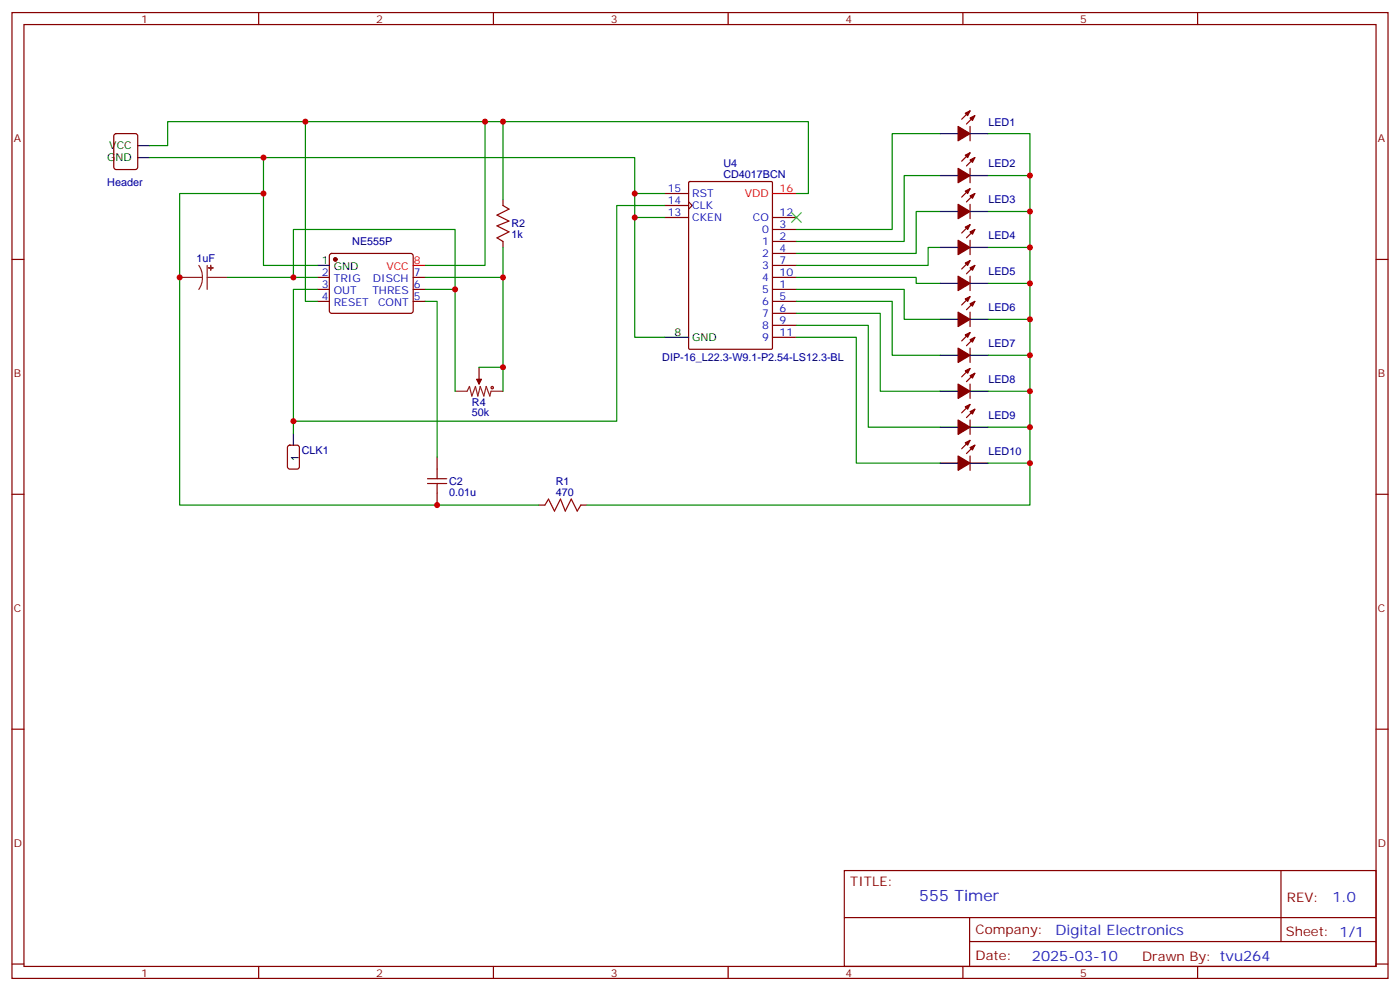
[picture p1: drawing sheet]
<svg xmlns="http://www.w3.org/2000/svg" width="412mm" height="292mm" viewBox="0 0 412 292" stroke-linecap="round" stroke-linejoin="round" font-family="sans-serif">
<g fill="none" stroke="#870000" stroke-width=".35">
<path d="M3.5 3.7h405.4v284.3h-405.4zM7.1 7.2h398.2v277.3h-398.2zM76.2 3.7v3.5M145.3 3.7v3.5M214.5 3.7v3.5M283.6 3.7v3.5M352.8 3.7v3.5M33.7 39.5l.5-.2h5.7l.6 .5 .1 9.4-.5 .7h-5.9l-.6-.4-.1-9.5zM285.8 37.2v4.3M285.8 32.6l-2.5 2.5M287.2 34l-2.5 2.5M148.2 58.7v1.8"/>
<path d="M195.8 57h7M202.8 59.4l1.1 1.1-1.1 1.1M202.9 53.6l.3-.2h24l.3 .2v48.9l-.1 .3h-24.2l-.3-.2zM285.8 49.6v4.2M285.8 55.6l-2.5 2.4M285.8 45l-2.5 2.4M287.2 57l-2.5 2.4M287.2 46.4l-2.5 2.5M3.5 76.4h3.6M97.2 74.8l.5-.2h23.3l.5 .2 .2 .5-.1 16.5-.6 .5-23.6-.1-.4-.7v-16.2zM148.2 71.1v1.7M195.8 64h7"/>
<path d="M195.8 60.5h7M227.5 71.1h7.1M227.5 67.6h7.1M227.5 74.6h7.1M227.5 78.1h7.1M227.5 64h7.1M285.8 60.1v4.3M285.8 70.7v4.3M285.8 76.7l-2.5 2.5M285.8 66.1l-2.5 2.5M287.2 78.1l-2.5 2.5M287.2 67.6l-2.5 2.4"/>
<path d="M405.3 76.4h3.6M93.5 81.7h3.5M93.5 85.2h3.5M93.5 88.7h3.5M121.7 81.7h3.5M121.7 85.2h3.5M121.7 88.7h3.5M227.5 81.7h7.1M227.5 85.2h7.1M227.5 88.7h7.1M227.5 92.3h7.1M227.5 95.8h7.1"/>
<path d="M227.5 99.3h7.1M285.8 81.3v4.2M285.8 91.9v4.2M285.8 97.9l-2.5 2.5M285.8 87.3l-2.5 2.5M287.2 99.3l-2.5 2.5M287.2 88.7l-2.5 2.5M141.1 108.1v3.6M285.8 102.5v4.2M285.8 113.1v4.2M285.8 119.1l-2.5 2.4M285.8 108.5l-2.5 2.4"/>
<path d="M287.2 109.9l-2.5 2.5M128.8 134.6v3.5M285.8 123.6v4.3M285.8 134.2v4.3M285.8 129.6l-2.5 2.5M287.2 131.1l-2.5 2.4M287.2 120.5l-2.5 2.4M3.5 145.5h3.6M128.8 145.2v3.5M158.7 148.7h1.8M171.1 148.7h1.8M405.3 145.5h3.6"/>
<path d="M3.5 214.7h3.6M405.3 214.7h3.6M248.7 256.3h156.6v28.2h-156.6zM377.3 256.3v20.9M248.7 270.1h156.5M285.6 277.2h119.6M285.6 270.1v14.2M3.5 283.8h3.6M76.2 284.5v3.5M145.3 284.5v3.5M214.5 284.5v3.5M283.6 284.5v3.5"/>
<path d="M352.8 284.5v3.5M405.3 283.8h3.6"/>
</g>
<g fill="#870000" stroke="#870000" stroke-width=".35">
<path d="M140.4 111.7h1.4l-.7 1.4z"/>
<path d="M284.3 130.4l1.5-.8-.8 1.5z"/>
<path d="M285.8 131.8l1.4-.7-.7 1.4z"/>
<path d="M282.2 134.2l3.6 2.1-3.6 2.2z"/>
<path d="M284.3 119.8l1.5-.7-.8 1.4z"/>
<path d="M285.8 121.2l1.4-.7-.7 1.4z"/>
<path d="M282.2 123.6l3.6 2.2-3.6 2.1z"/>
<path d="M284.3 109.2l1.5-.7-.8 1.4z"/>
<path d="M285.8 110.6l1.4-.7-.7 1.4z"/>
<path d="M282.2 113.1l3.6 2.1-3.6 2.1z"/>
<path d="M284.3 98.6l1.5-.7-.8 1.4z"/>
<path d="M285.8 100l1.4-.7-.7 1.4z"/>
<path d="M282.2 102.5l3.6 2.1-3.6 2.1z"/>
<path d="M284.3 88l1.5-.7-.8 1.4z"/>
<path d="M285.8 89.4l1.4-.7-.7 1.4z"/>
<path d="M282.2 91.9l3.6 2.1-3.6 2.1z"/>
<path d="M284.3 77.4l1.5-.7-.8 1.4z"/>
<path d="M285.8 78.8l1.4-.7-.7 1.5z"/>
<path d="M282.2 81.3l3.6 2.1-3.6 2.1z"/>
<path d="M284.3 66.9l1.5-.8-.8 1.5z"/>
<path d="M285.8 68.3l1.4-.7-.7 1.4z"/>
<path d="M282.2 70.7l3.6 2.1-3.6 2.2z"/>
<path d="M284.3 56.3l1.5-.7-.8 1.4z"/>
<path d="M285.8 57.7l1.4-.7-.7 1.4z"/>
<path d="M282.2 60.1l3.6 2.2-3.6 2.1z"/>
<path d="M284.3 45.7l1.5-.7-.8 1.4z"/>
<path d="M285.8 47.1l1.4-.7-.7 1.4z"/>
<path d="M282.2 49.6l3.6 2.1-3.6 2.1z"/>
<path d="M284.3 33.3l1.5-.7-.8 1.4z"/>
<path d="M285.8 34.7l1.4-.7-.7 1.5z"/>
<path d="M282.2 37.2l3.6 2.1-3.6 2.2z"/>
<circle cx="98.8" cy="76.4" r=".53"/>
</g>
<g fill="none" stroke="#000" stroke-width=".35">
<path d="M276.9 39.3h5.3M285.8 39.3h5.2M40.6 46.4h3.5M40.6 42.9h3.5M276.9 51.7h5.3M285.8 51.7h5.2M93.5 78.1h3.5M276.9 72.8h5.3M276.9 62.3h5.3M285.8 72.8h5.2M285.8 62.3h5.2M195.8 99.3h7"/>
<path d="M276.9 94h5.3M276.9 83.4h5.3M285.8 94h5.2M285.8 83.4h5.2M276.9 115.2h5.3M276.9 104.6h5.3M285.8 115.2h5.2M285.8 104.6h5.2M86.4 127.5v3.6M276.9 136.3h5.3M276.9 125.8h5.3M285.8 136.3h5.2"/>
<path d="M285.8 125.8h5.2"/>
</g>
<path d="M227.5 57h7.1M121.7 78.1h3.5" fill="none" stroke="#f00" stroke-width=".35"/>
<path d="M58.6 78.1l.8 1.7 .2 1.9M61 78.1v7.1M52.9 81.7h6.7M59.6 81.7l-.2 1.8-.8 1.7M61 81.7h6M134.1 115.2h3.5l.7-1.4 .7 2.8 1.1-2.8 .7 2.8 .7-2.8 1 2.8 .7-2.8 1.1 2.8 .3-1.4h3.6M141.1 111.7v1.4" fill="none" stroke="#8c2424" stroke-width=".35"/>
<g fill="#8c2424" stroke="#8c2424" stroke-width=".35">
<path d="M62.1 78.1v1.5z"/>
<path d="M61.4 78.8l1.4 .1z"/>
</g>
<g fill="none" stroke="#a10000" stroke-width=".35">
<path d="M148.2 60.5l1.7 1.1-3.5 1.7 3.5 1.8-3.5 1.4 3.5 1.8-3.5 1.7 1.8 1.1M128.8 138.1v2.8M125.9 142.3h5.7M125.9 140.9h5.7M128.8 142.3v2.9M160.5 148.7l1.1-1.8 1.7 3.6 1.8-3.6 1.4 3.6 1.8-3.6 1.7 3.6 1.1-1.8"/>
<circle cx="145" cy="114.1" r=".35"/>
</g>
<path d="M84.9 131.3l.5-.2h2.1l.6 .4 .1 5.9-.5 .7h-2.3l-.7-.4v-5.9z" fill="none" stroke="#900" stroke-width=".35"/>
<path d="M233.2 62.6l2.8 2.8M236 62.6l-2.8 2.8" fill="none" stroke="#3c3" stroke-width=".35"/>
<g fill="none" stroke="#008700" stroke-width=".35">
<path d="M90 35.8v52.9h3.5M142.9 35.8v42.3h-17.7M148.2 35.8v22.9M276.9 39.3h-14.1v28.3h-28.2M291 39.3h12.4v97M44.1 42.9h5.3v-7.1h188.7v21.2h-3.5M44.1 46.4h142.9v52.9h8.8M77.6 57h-24.7v91.7h105.8M77.6 46.4v31.7h15.9M187 57h8.8M276.9 51.7h-10.6v19.4h-31.7M291 51.7h12.4"/>
<path d="M148.2 72.8v42.4M187 64h8.8M195.8 60.5h-14.1v63.5h-95.3M276.9 72.8h-3.5v5.3h-38.8M276.9 62.3h-7v12.3h-35.3M291 72.8h12.4M291 62.3h12.4M67 81.7h26.5M86.4 81.7v-14.1h47.7v47.6M93.5 85.2h-7.1v42.3M125.2 88.7h3.6v45.9M125.2 81.7h23"/>
<path d="M125.2 85.2h8.9M234.6 99.3h17.6v37h24.7M234.6 95.8h21.2v30h21.1M234.6 92.3h24.7v22.9h17.6M234.6 88.7h28.2v15.9h14.1M234.6 85.2h31.7v8.8h10.6M234.6 81.7h35.3v1.7h7M291 94h12.4M291 83.4h12.4M141.1 108.1h7.1M291 115.2h12.4M291 104.6h12.4"/>
<path d="M291 136.3h12.4v12.4h-130.5M291 125.8h12.4"/>
</g>
<g fill="#c00">
<circle cx="187" cy="57" r=".88"/>
<circle cx="187" cy="64" r=".88"/>
<circle cx="86.4" cy="124" r=".88"/>
<circle cx="142.9" cy="35.8" r=".88"/>
<circle cx="148.2" cy="35.8" r=".88"/>
<circle cx="148.2" cy="81.7" r=".88"/>
<circle cx="77.6" cy="46.4" r=".88"/>
<circle cx="77.6" cy="57" r=".88"/>
<circle cx="52.9" cy="81.7" r=".88"/>
<circle cx="128.8" cy="148.7" r=".88"/>
<circle cx="86.4" cy="81.7" r=".88"/>
<circle cx="134.1" cy="85.2" r=".88"/>
<circle cx="90" cy="35.8" r=".88"/>
<circle cx="148.2" cy="108.1" r=".88"/>
<circle cx="303.4" cy="136.3" r=".88"/>
<circle cx="303.4" cy="125.8" r=".88"/>
<circle cx="303.4" cy="115.2" r=".88"/>
<circle cx="303.4" cy="104.6" r=".88"/>
<circle cx="303.4" cy="94" r=".88"/>
<circle cx="303.4" cy="83.4" r=".88"/>
<circle cx="303.4" cy="72.8" r=".88"/>
<circle cx="303.4" cy="62.3" r=".88"/>
<circle cx="303.4" cy="51.7" r=".88"/>
</g>
<text font-size="4.6" fill="#00f" x="270.8" y="265.3">555 Timer</text>
<g font-size="4.2" fill="#00f">
<text x="392.5" y="265.6">1.0</text>
<text x="310.9" y="275.1">Digital Electronics</text>
<text x="304" y="282.9">2025-03-10</text>
</g>
<g font-size="3.9" fill="#800">
<text x="250.5" y="260.9">TITLE:</text>
<text x="379.1" y="265.6">REV:</text>
<text x="287.4" y="275.1">Company:</text>
<text x="378.7" y="275.7">Sheet: 1/1</text>
<text x="287.4" y="282.8">Date:</text>
<text x="336.4" y="282.8">Drawn By: tvu264</text>
</g>
<g font-size="3.2" fill="#800">
<text x="41.6" y="6.7">1</text>
<text x="110.8" y="6.7">2</text>
<text x="179.9" y="6.7">3</text>
<text x="249.1" y="6.7">4</text>
<text x="318.2" y="6.7">5</text>
<text x="4.1" y="41.8">A</text>
<text x="405.9" y="41.8">A</text>
<text x="4.1" y="110.9">B</text>
<text x="405.9" y="110.9">B</text>
<text x="4.1" y="180.1">C</text>
<text x="405.9" y="180.1">C</text>
<text x="4.1" y="249.2">D</text>
<text x="405.9" y="249.2">D</text>
<text x="41.6" y="287.5">1</text>
<text x="110.8" y="287.5">2</text>
<text x="179.9" y="287.5">3</text>
<text x="249.1" y="287.5">4</text>
<text x="318.2" y="287.5">5</text>
</g>
<g font-size="3.2" fill="#000080">
<text x="291.2" y="37">LED1</text>
<text x="213.1" y="52.3">CD4017BCN</text>
<text x="213.1" y="49.1">U4</text>
<text x="291.2" y="49.3">LED2</text>
<text x="31.6" y="54.8">Header</text>
<text x="291.2" y="59.9">LED3</text>
<text x="150.6" y="70.1">1k</text>
<text x="150.6" y="66.9">R2</text>
<text x="291.2" y="70.5">LED4</text>
<text x="57.9" y="77.1">1uF</text>
<text x="103.8" y="72.2">NE555P</text>
<text x="291.2" y="81.1">LED5</text>
<text x="291.2" y="91.6">LED6</text>
<text x="195.1" y="106.4">DIP-16_L22.3-W9.1-P2.54-LS12.3-BL</text>
<text x="291.2" y="102.2">LED7</text>
<text x="291.2" y="112.8">LED8</text>
<text x="139" y="119.4">R4</text>
<text x="139" y="122.6">50k</text>
<text x="291.2" y="123.4">LED9</text>
<text x="88.9" y="133.6">CLK1</text>
<text x="291.2" y="134">LED10</text>
<text x="132.3" y="142.7">C2</text>
<text x="163.7" y="142.7">R1</text>
<text x="132.3" y="145.9">0.01u</text>
<text x="163.7" y="145.9">470</text>
</g>
<g font-size="3.2">
<text x="31.5" y="47.4">GND</text>
<text x="32.2" y="43.9">VCC</text>
<text x="94.8" y="77.8">1</text>
<text x="98.3" y="79.6">GND</text>
<text x="198.7" y="99">8</text>
<text x="203.9" y="100.4">GND</text>
<text x="88" y="135.6" transform="rotate(-90 88 135.6)">1</text>
</g>
<g font-size="3.2" fill="#00f">
<text x="196.7" y="56.6">15</text>
<text x="203.9" y="58">RST</text>
<text x="196.7" y="60.1">14</text>
<text x="196.7" y="63.7">13</text>
<text x="203.9" y="61.6">CLK</text>
<text x="203.9" y="65.1">CKEN</text>
<text x="221.8" y="65.1">CO</text>
<text x="229.7" y="63.7">12</text>
<text x="224.5" y="68.6">0</text>
<text x="229.7" y="70.7">2</text>
<text x="229.7" y="67.2">3</text>
<text x="224.5" y="72.1">1</text>
<text x="224.5" y="75.7">2</text>
<text x="229.7" y="74.3">4</text>
<text x="229.7" y="77.8">7</text>
<text x="94.8" y="81.3">2</text>
<text x="98.3" y="83.1">TRIG</text>
<text x="109.9" y="83.1">DISCH</text>
<text x="121.9" y="81.3">7</text>
<text x="224.5" y="79.2">3</text>
<text x="224.5" y="82.7">4</text>
<text x="229.7" y="81.3">10</text>
<text x="94.8" y="84.8">3</text>
<text x="94.8" y="88.4">4</text>
<text x="98.3" y="86.6">OUT</text>
<text x="109.7" y="86.6">THRES</text>
<text x="121.9" y="88.4">5</text>
<text x="121.9" y="84.8">6</text>
<text x="224.5" y="86.3">5</text>
<text x="224.5" y="89.8">6</text>
<text x="229.7" y="84.8">1</text>
<text x="229.7" y="88.4">5</text>
<text x="98.3" y="90.1">RESET</text>
<text x="111.4" y="90.1">CONT</text>
<text x="224.5" y="93.3">7</text>
<text x="229.7" y="91.9">6</text>
<text x="229.7" y="95.4">9</text>
<text x="224.5" y="96.8">8</text>
<text x="224.5" y="100.4">9</text>
<text x="229.7" y="99">11</text>
</g>
<g font-size="3.2" fill="#f00">
<text x="219.4" y="58">VDD</text>
<text x="229.7" y="56.6">16</text>
<text x="121.9" y="77.8">8</text>
<text x="113.8" y="79.6">VCC</text>
</g>
</svg>
